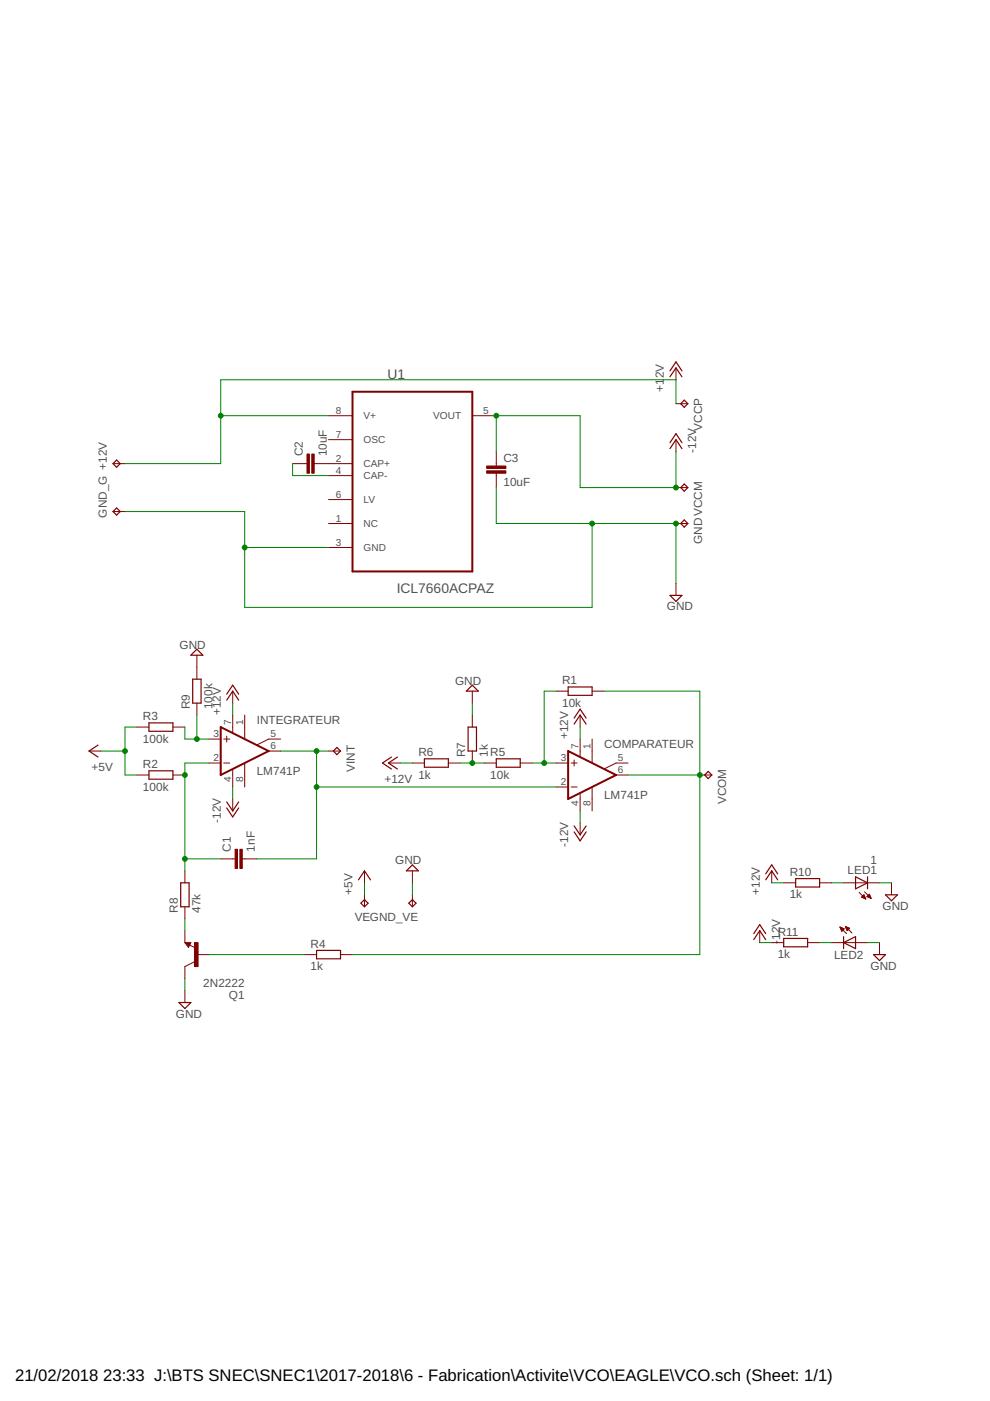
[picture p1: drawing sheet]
<svg xmlns="http://www.w3.org/2000/svg" width="210mm" height="297mm" viewBox="0 0 210 297" stroke-linecap="round" stroke-linejoin="round" font-family="sans-serif">
<g fill="none" stroke="#800000" stroke-width=".21">
<path d="M143.3 78v2.5M24 98.3h2.5M62 98.3h3.1M66.6 98.3h8.1M69.7 88.1h5M69.7 93.2h5M100.1 88.1h5.1M105.2 95.8v3M143.3 85.6h2.5M143.3 93.2v2.6M24 108.5h2.5M69.7 111h5"/>
<path d="M69.7 100.8h5M69.7 105.9h5M69.7 116.1h5M105.2 100.3v3.1M143.3 103.4h2.5M143.3 111h2.5M41.7 138.9v5.1M143.3 123.7v2.5M18.9 159.2h2.5M29 154.2h2.6M36.7 154.2h2.5M41.7 149.1v2.5"/>
<path d="M44.3 156.7h2.5M47.4 156.7h1.3M48.1 156.1v1.2M49.3 146.5v2.6M49.3 151.6v3.8M51.9 151.6v5M57 159.2h2.5M59.5 156.7h-2.5l-2.5 1.2M69.7 159.2h2.5M100.1 146.5v2.6M100.1 151.6v2.6M100.1 159.2v2.6"/>
<path d="M117.9 146.5h2.6M123 151.6v2.6M123 156.7v3.7M125.5 156.7v5M125.5 146.5h2.6M29 164.3h2.6M36.7 164.3h2.5M44.3 161.8h2.5M47.4 161.8h1.3M49.3 163.2v3.7M49.3 169.4v2.5M51.9 161.9v5"/>
<path d="M82.4 161.8h2.5M87.4 161.8h2.6M95.1 161.8h2.5M102.7 161.8h2.5M110.3 161.8h2.5M117.9 161.8h2.6M117.9 166.9h2.6M121.1 161.8h1.3M121.1 166.9h1.3M121.7 161.1v1.3M123 168.2v3.7M123 174.5v2.5"/>
<path d="M125.5 166.9v5M130.6 164.3h2.6M133.2 161.8h-2.6l-2.5 1.2M148.4 164.3h2.5M39.2 199.9h1.3l-.5 1zM39.2 184.6v2.6M39.2 192.3v2.5M39.2 197.3v2.6M46.8 182.1h3M51.4 182.1h3M77.3 184.6v2.6M77.3 189.7v2.6"/>
<path d="M87.4 184.6v2.6M87.4 189.7v2.6M161.1 197.3v2.6M163.6 199.9h2.6M163.6 184.6v2.6M166.2 187.2h2.5M171.2 199.9h2.6M173.8 187.2h2.5M176.3 199.9h7.6M178.1 196.6l1.4 1.4M178.1 196.6l.9 .3-.5 .5zM178.1 196.7h.3"/>
<path d="M178.2 196.8h.4M178.2 196.9h.7M178.3 197h.6M178.4 197.1h.4M178.4 197.3h.2M178.5 197.4h.1M178.9 187.2h7.6M179.2 196.4l1.4 1.4M179.2 196.4l.9 .4-.5 .5zM179.3 196.6h.2M179.3 196.7h.5M179.4 196.8h.7"/>
<path d="M179.5 196.9h.5M179.5 197h.4M179.6 197.1h.2M179.6 197.3h.1M182.2 189.2l1.4 1.4M182.7 190.2l.5-.5 .4 .9zM182.7 190.2h.7M182.8 190.3h.6M182.8 190h.5M183 189.9h.3M183.1 189.8h.1M183.1 190.4h.4"/>
<path d="M183.3 189.1l1.4 1.4M183.4 190.5h.1M183.8 190.1l.5-.5 .4 .9zM183.9 190h.6M184 190.2h.6M184 189.9h.5M184.1 189.8h.3M184.2 189.7h.2M184.3 190.3h.3M184.6 190.4h.1M186.5 199.9v2.5M189 187.2v2.5"/>
<path d="M39.2 210v2.6M40.2 200.4l1.2 .6M41.2 203.9l-2 1v2.6M41.7 202.4h2.6M64.6 202.4h2.5M72.2 202.4h2.5"/>
</g>
<path d="M74.7 83.1h25.4v38.1h-25.4zM46.8 154.2l10.2 5-10.2 5.1zM120.5 159.2l10.1 5.1-10.1 5.1z" fill="none" stroke="#800000" stroke-width=".42"/>
<g fill="none" stroke="#800000" stroke-width=".25">
<path d="M142 79.9l1.3-1.9 1.3 1.9M142 78.6l1.3-1.9 1.3 1.9M24.7 97.5l.8 .8-.8 .8-.7-.8zM142 95.1l1.3-1.9 1.3 1.9M142 93.9l1.3-2 1.3 2M145.1 84.8l.7 .8-.7 .8-.8-.8zM24.7 107.7l.8 .8-.8 .7-.7-.7zM145.1 102.6l.7 .8-.7 .7-.8-.7zM145.1 110.2l.7 .8-.7 .8-.8-.8zM41.7 137.6l1.3 1.3h-2.5zM142 126.2h2.6l-1.3 1.3zM20.8 158l-1.9 1.2 1.9 1.3"/>
<path d="M31.6 153.3h5.1v1.7h-5.1zM40.9 144h1.7v5.1h-1.7zM48.1 148.4l1.2-1.9 1.3 1.9M48.1 147.2l1.2-1.9 1.3 1.9M71.4 158.5l.8 .7-.8 .8-.7-.8zM99.3 154.2h1.7v5h-1.7zM100.1 145.3l1.3 1.2h-2.5zM120.5 145.6h5v1.8h-5zM121.7 153.5l1.3-1.9 1.3 1.9M121.7 152.3l1.3-2 1.3 2M31.6 163.4h5.1v1.8h-5.1zM48.1 170l1.2 1.9 1.3-1.9"/>
<path d="M48.1 171.3l1.2 1.9 1.3-1.9M83 160.5l-1.9 1.3 1.9 1.2M84.3 160.5l-1.9 1.3 1.9 1.2M90 160.9h5.1v1.8h-5.1zM105.2 160.9h5.1v1.8h-5.1zM121.7 175.1l1.3 1.9 1.3-1.9M121.7 176.4l1.3 1.9 1.3-1.9M150.2 163.6l.7 .7-.7 .8-.8-.8zM38.3 187.2h1.8v5.1h-1.8zM40.2 200h-.7l.5 .6 .2-.5h-.4l.2 .3M76 186.5l1.3-1.9 1.2 1.9M76.5 191.5l.8-.8 .7 .8-.7 .8z"/>
<path d="M86.7 191.5l.7-.8 .8 .8-.8 .8zM87.4 183.4l1.3 1.2h-2.5zM159.8 199.2l1.3-1.9 1.2 1.9M159.8 198l1.3-2 1.2 2M162.3 186.5l1.3-1.9 1.3 1.9M162.3 185.3l1.3-1.9 1.3 1.9M166.2 199h5v1.7h-5zM168.7 186.3h5.1v1.8h-5.1zM178.9 199.9l2.5-1.3v2.5zM178.9 198.6v2.5M181.4 185.9l2.5 1.3-2.5 1.2zM183.9 185.9v2.5"/>
<path d="M187.7 189.7h2.6l-1.3 1.3zM37.9 212.6h2.6l-1.3 1.2zM67.1 201.5h5.1v1.8h-5.1zM185.2 202.4h2.5l-1.2 1.3z"/>
</g>
<g fill="#800000" stroke="#800000" stroke-width=".21">
<path d="M41.2 199.9h.8v5h-.8z"/>
<path d="M50.9 180.1h.5v4h-.5z"/>
<path d="M49.8 180.1h.6v4h-.6z"/>
<path d="M66.1 96.3h.5v4h-.5z"/>
<path d="M65.1 96.3h.5v4h-.5z"/>
<path d="M103.2 99.8h4.1v.5h-4.1z"/>
<path d="M103.2 98.8h4.1v.5h-4.1z"/>
</g>
<g fill="none" stroke="#008000" stroke-width=".21">
<path d="M46.8 88.1h22.9M62 98.3v2.5h7.7M105.2 95.8v-7.7h17.8v15.3h20.3v-7.6M143.3 85.6v-5.1h-96.5v17.8h-20.3M26.5 108.5h25.4v20.3h73.6v-17.8M51.9 116.1h17.8M105.2 103.4v7.6h38.1v12.7M21.4 159.2h5.1M29 154.2h-2.5v10.1h2.5M39.2 154.2v2.5h5.1M41.7 151.6v5.1M49.3 149.1v2.5"/>
<path d="M59.5 159.2h10.2M67.1 159.2v22.9h-12.7M100.1 149.1v2.5M117.9 146.5h-2.5v15.3M123 154.2v2.5M128.1 146.5h20.3v55.9h-73.7M44.3 161.8h-5.1v22.8M49.3 166.9v2.5M67.1 166.9h50.8M84.9 161.8h2.5M97.6 161.8h5.1M112.8 161.8h5.1"/>
<path d="M123 171.9v2.6M133.2 164.3h15.2M39.2 194.8v2.5M39.2 182.1h7.6M77.3 187.2v2.5M87.4 187.2v2.5M161.1 199.9h2.5M163.6 187.2h2.6M173.8 199.9h2.5M176.3 187.2h2.6M183.9 199.9h2.6M186.5 187.2h2.5"/>
<path d="M39.2 207.5v2.5M44.3 202.4h20.3"/>
</g>
<g fill="#008000" stroke="#008000" stroke-width=".21">
<circle cx="51.9" cy="116.1" r=".51"/>
<circle cx="143.3" cy="111" r=".51"/>
<circle cx="125.5" cy="111" r=".51"/>
<circle cx="41.7" cy="156.7" r=".51"/>
<circle cx="46.8" cy="88.1" r=".51"/>
<circle cx="143.3" cy="103.4" r=".51"/>
<circle cx="105.2" cy="88.1" r=".51"/>
<circle cx="39.2" cy="164.3" r=".51"/>
<circle cx="39.2" cy="182.1" r=".51"/>
<circle cx="100.1" cy="161.8" r=".51"/>
<circle cx="115.4" cy="161.8" r=".51"/>
<circle cx="148.4" cy="164.3" r=".51"/>
<circle cx="67.1" cy="159.2" r=".51"/>
<circle cx="67.1" cy="166.9" r=".51"/>
<circle cx="26.5" cy="159.2" r=".51"/>
</g>
<g font-size="3.5">
<text x="3.2" y="292.8">21/02/2018</text>
<text x="21.9" y="292.8">23:33 J:\BTS SNEC\SNEC1\2017-2018\6 - Fabrication\Activite\VCO\EAGLE\VCO.sch (Sheet: 1/1)</text>
</g>
<g font-size="2.9" fill="#505050">
<text x="82.2" y="80.4">U1</text>
<text x="84.1" y="125.8">ICL7660ACPAZ</text>
</g>
<g font-size="2.5" fill="#505050">
<text x="140.8" y="83.1" transform="rotate(-90 140.8 83.1)">+1</text>
<text x="140.8" y="80.2" transform="rotate(-90 140.8 80.2)">2V</text>
<text x="147.6" y="96" transform="rotate(-90 147.6 96)">-12V</text>
<text x="148.9" y="91.3" transform="rotate(-90 148.9 91.3)">VCCP</text>
<text x="64.2" y="96.8" transform="rotate(-90 64.2 96.8)">C2</text>
<text x="69.3" y="96.8" transform="rotate(-90 69.3 96.8)">10uF</text>
<text x="106.7" y="97.9">C3</text>
<text x="106.7" y="103">10uF</text>
<text x="22.7" y="109.7" transform="rotate(-90 22.7 109.7)">GND_G +12V</text>
<text x="148.9" y="115.3" transform="rotate(-90 148.9 115.3)">GNDVCCM</text>
<text x="141.4" y="129.4">GND</text>
<text x="38.1" y="137.5">GND</text>
<text x="96.5" y="145.1">GND</text>
<text x="119.2" y="149.8">10k</text>
<text x="119.2" y="145">R1</text>
<text x="30.3" y="152.7">R3</text>
<text x="40.2" y="150.4" transform="rotate(-90 40.2 150.4)">R9</text>
<text x="45" y="150.4" transform="rotate(-90 45 150.4)">100k</text>
<text x="46.8" y="151.6" transform="rotate(-90 46.8 151.6)">+12V</text>
<text x="54.4" y="153.5">INTEGRATEUR</text>
<text x="30.3" y="157.5">100k</text>
<text x="88.7" y="160.3">R6</text>
<text x="98.6" y="160.5" transform="rotate(-90 98.6 160.5)">R7</text>
<text x="103.4" y="160.5" transform="rotate(-90 103.4 160.5)">1k</text>
<text x="103.9" y="160.3">R5</text>
<text x="120.5" y="156.7" transform="rotate(-90 120.5 156.7)">+12V</text>
<text x="128.1" y="158.6">COMPARATEUR</text>
<text x="19.4" y="163.6">+5V</text>
<text x="30.3" y="167.6">100k</text>
<text x="30.3" y="162.8">R2</text>
<text x="54.4" y="164.3">LM741P</text>
<text x="75.3" y="163.7" transform="rotate(-90 75.3 163.7)">VINT</text>
<text x="81.5" y="166.1">+12V</text>
<text x="88.7" y="165.1">1k</text>
<text x="103.9" y="165.1">10k</text>
<text x="128.1" y="169.4">LM741P</text>
<text x="154" y="170.5" transform="rotate(-90 154 170.5)">VCOM</text>
<text x="46.8" y="174.5" transform="rotate(-90 46.8 174.5)">-12V</text>
<text x="120.5" y="179.6" transform="rotate(-90 120.5 179.6)">-12V</text>
<text x="49" y="180.6" transform="rotate(-90 49 180.6)">C1</text>
<text x="54" y="180.6" transform="rotate(-90 54 180.6)">1nF</text>
<text x="83.8" y="183.2">GND</text>
<text x="167.4" y="185.7">R10</text>
<text x="179.7" y="185.4">LED1</text>
<text x="184.6" y="183.2">1</text>
<text x="74.7" y="189.7" transform="rotate(-90 74.7 189.7)">+5V</text>
<text x="161.1" y="189.7" transform="rotate(-90 161.1 189.7)">+12V</text>
<text x="167.4" y="190.5">1k</text>
<text x="37.7" y="193.5" transform="rotate(-90 37.7 193.5)">R8</text>
<text x="42.5" y="193.5" transform="rotate(-90 42.5 193.5)">47k</text>
<text x="75.2" y="195.3">VEGND_VE</text>
<text x="187.1" y="192.9">GND</text>
<text x="65.9" y="200.9">R4</text>
<text x="164.9" y="203.2">1k</text>
<text x="164.9" y="198.4">R11</text>
<text x="165.4" y="200.1" transform="rotate(-90 165.4 200.1)">-</text>
<text x="165.4" y="199.3" transform="rotate(-90 165.4 199.3)">12V</text>
<text x="176.8" y="203.4">LED2</text>
<text x="43.1" y="209.3">2N2222</text>
<text x="65.9" y="205.7">1k</text>
<text x="184.6" y="205.6">GND</text>
<text x="37.3" y="215.7">GND</text>
<text x="48.5" y="211.8">Q1</text>
</g>
<g font-size="2.1" fill="#505050">
<text x="71.2" y="87.8">8</text>
<text x="77.1" y="88.9">V+</text>
<text x="91.9" y="88.9">VOUT</text>
<text x="102.5" y="87.8">5</text>
<text x="71.2" y="92.9">7</text>
<text x="77.1" y="94">OSC</text>
<text x="71.2" y="97.9">2</text>
<text x="71.2" y="100.5">4</text>
<text x="77.1" y="99.1">CAP+</text>
<text x="77.1" y="101.6">CAP-</text>
<text x="71.2" y="105.6">6</text>
<text x="77.1" y="106.7">LV</text>
<text x="71.2" y="110.6">1</text>
<text x="77.1" y="111.8">NC</text>
<text x="71.2" y="115.7">3</text>
<text x="77.1" y="116.8">GND</text>
<text x="49" y="153.8" transform="rotate(-90 49 153.8)">7</text>
<text x="51.5" y="153.8" transform="rotate(-90 51.5 153.8)">1</text>
<text x="45.3" y="161.4">2</text>
<text x="45.3" y="156.3">3</text>
<text x="57.3" y="156.3">5</text>
<text x="57.3" y="158.9">6</text>
<text x="118.9" y="161.4">3</text>
<text x="122.6" y="158.9" transform="rotate(-90 122.6 158.9)">7</text>
<text x="125.2" y="158.9" transform="rotate(-90 125.2 158.9)">1</text>
<text x="131" y="161.4">5</text>
<text x="49" y="165.9" transform="rotate(-90 49 165.9)">4</text>
<text x="51.5" y="165.9" transform="rotate(-90 51.5 165.9)">8</text>
<text x="118.9" y="166.5">2</text>
<text x="131" y="164">6</text>
<text x="122.6" y="170.9" transform="rotate(-90 122.6 170.9)">4</text>
<text x="125.2" y="170.9" transform="rotate(-90 125.2 170.9)">8</text>
</g>
</svg>
